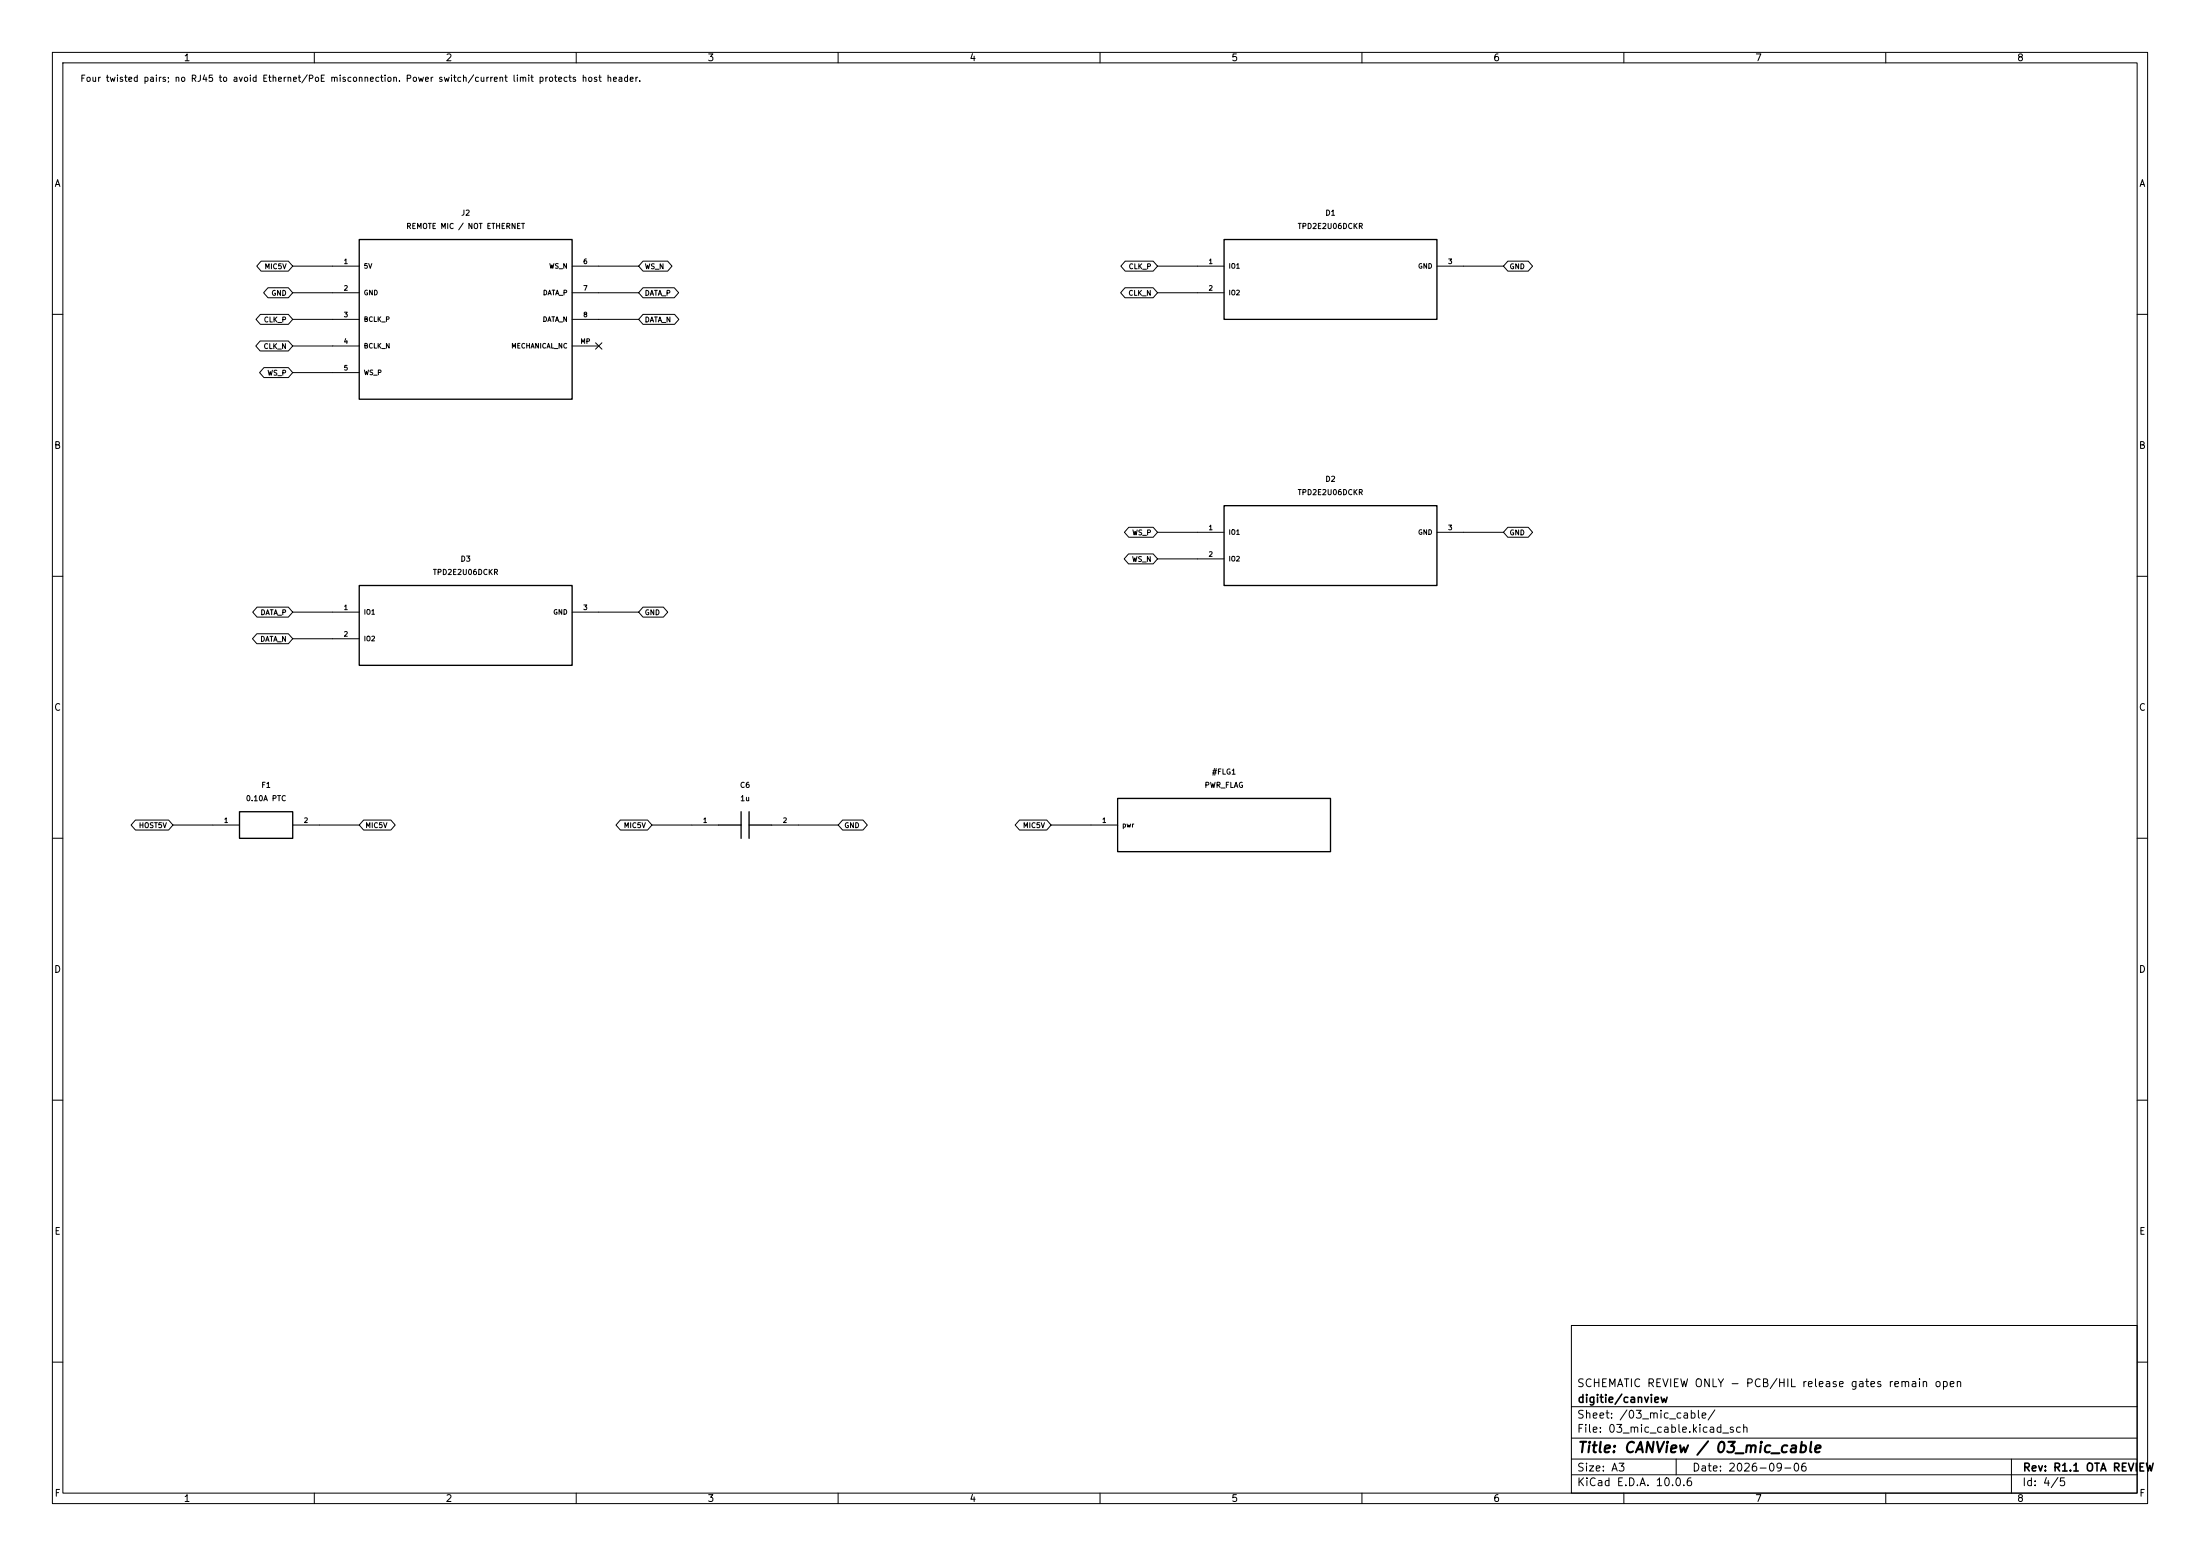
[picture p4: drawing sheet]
(kicad_sch (version 20250114) (generator "eeschema") (generator_version "10.0") (paper "A3") (title_block (title "CANView / 03_mic_cable") (date "2026-09-06") (rev "R1.1 OTA REVIEW") (company "digitie/canview") (comment 1 "SCHEMATIC REVIEW ONLY - PCB/HIL release gates remain open"))
(lib_symbols (symbol "CANView:CANView_controller-adapter_J2" (pin_names (offset 0.762)) (in_bom yes) (on_board yes)
(property "Reference" "J" (at 0.0000 20.3200 0)  (effects (font (size 1.0 1.0)) ))
(property "Value" "REMOTE MIC / NOT ETHERNET" (at 0.0000 17.7800 0)  (effects (font (size 1.0 1.0)) ))
(property "Footprint" "CANView:Connector_JST__JST_GH_SM08B-GHS-TB_1x08-1MP_P1.25mm_Horizontal" (at 0.0000 0.0000 0) (hide yes) (effects (font (size 1.0 1.0)) ))
(symbol "CANView_controller-adapter_J2_0_1" (rectangle (start -20.32 15.24) (end 20.32 -15.24) (stroke (width 0.254) (type default)) (fill (type background))))
(symbol "CANView_controller-adapter_J2_1_1"
(pin passive line (at -25.4 10.16 0) (length 5.08) (name "5V" (effects (font (size 0.9 0.9)) )) (number "1" (effects (font (size 0.9 0.9)) )))
(pin passive line (at -25.4 5.08 0) (length 5.08) (name "GND" (effects (font (size 0.9 0.9)) )) (number "2" (effects (font (size 0.9 0.9)) )))
(pin passive line (at -25.4 0.0 0) (length 5.08) (name "BCLK_P" (effects (font (size 0.9 0.9)) )) (number "3" (effects (font (size 0.9 0.9)) )))
(pin passive line (at -25.4 -5.08 0) (length 5.08) (name "BCLK_N" (effects (font (size 0.9 0.9)) )) (number "4" (effects (font (size 0.9 0.9)) )))
(pin passive line (at -25.4 -10.16 0) (length 5.08) (name "WS_P" (effects (font (size 0.9 0.9)) )) (number "5" (effects (font (size 0.9 0.9)) )))
(pin passive line (at 25.4 10.16 180) (length 5.08) (name "WS_N" (effects (font (size 0.9 0.9)) )) (number "6" (effects (font (size 0.9 0.9)) )))
(pin passive line (at 25.4 5.08 180) (length 5.08) (name "DATA_P" (effects (font (size 0.9 0.9)) )) (number "7" (effects (font (size 0.9 0.9)) )))
(pin passive line (at 25.4 0.0 180) (length 5.08) (name "DATA_N" (effects (font (size 0.9 0.9)) )) (number "8" (effects (font (size 0.9 0.9)) )))
(pin passive line (at 25.4 -5.08 180) (length 5.08) (name "MECHANICAL_NC" (effects (font (size 0.9 0.9)) )) (number "MP" (effects (font (size 0.9 0.9)) )))))
(symbol "CANView:CANView_controller-adapter_F1" (pin_names (offset 0.762) (hide yes)) (in_bom yes) (on_board yes)
(property "Reference" "F" (at 0.0000 7.6200 0)  (effects (font (size 1.0 1.0)) ))
(property "Value" "0.10A PTC" (at 0.0000 5.0800 0)  (effects (font (size 1.0 1.0)) ))
(property "Footprint" "CANView:Fuse__Fuse_0805_2012Metric" (at 0.0000 0.0000 0) (hide yes) (effects (font (size 1.0 1.0)) ))
(symbol "CANView_controller-adapter_F1_0_1" (rectangle (start -5.08 2.54) (end 5.08 -2.54) (stroke (width 0.254) (type default)) (fill (type background))))
(symbol "CANView_controller-adapter_F1_1_1"
(pin passive line (at -10.16 0 0) (length 5.08) (name "1" (effects (font (size 0.9 0.9)) )) (number "1" (effects (font (size 0.9 0.9)) )))
(pin passive line (at 10.16 0 180) (length 5.08) (name "2" (effects (font (size 0.9 0.9)) )) (number "2" (effects (font (size 0.9 0.9)) )))))
(symbol "CANView:CANView_controller-adapter_C6" (pin_names (offset 0.762) (hide yes)) (in_bom yes) (on_board yes)
(property "Reference" "C" (at 0.0000 7.6200 0)  (effects (font (size 1.0 1.0)) ))
(property "Value" "1u" (at 0.0000 5.0800 0)  (effects (font (size 1.0 1.0)) ))
(property "Footprint" "CANView:Capacitor_SMD__C_0603_1608Metric" (at 0.0000 0.0000 0) (hide yes) (effects (font (size 1.0 1.0)) ))
(symbol "CANView_controller-adapter_C6_0_1" (polyline (pts (xy -0.762 -2.54) (xy -0.762 2.54)) (stroke (width 0.254) (type default)) (fill (type none)))(polyline (pts (xy 0.762 -2.54) (xy 0.762 2.54)) (stroke (width 0.254) (type default)) (fill (type none)))(polyline (pts (xy -5.08 0) (xy -0.762 0)) (stroke (width 0.254) (type default)) (fill (type none)))(polyline (pts (xy 0.762 0) (xy 5.08 0)) (stroke (width 0.254) (type default)) (fill (type none))))
(symbol "CANView_controller-adapter_C6_1_1"
(pin passive line (at -10.16 0 0) (length 5.08) (name "1" (effects (font (size 0.9 0.9)) )) (number "1" (effects (font (size 0.9 0.9)) )))
(pin passive line (at 10.16 0 180) (length 5.08) (name "2" (effects (font (size 0.9 0.9)) )) (number "2" (effects (font (size 0.9 0.9)) )))))
(symbol "CANView:CANView_controller-adapter_D1" (pin_names (offset 0.762)) (in_bom yes) (on_board yes)
(property "Reference" "D" (at 0.0000 12.7000 0)  (effects (font (size 1.0 1.0)) ))
(property "Value" "TPD2E2U06DCKR" (at 0.0000 10.1600 0)  (effects (font (size 1.0 1.0)) ))
(property "Footprint" "CANView:Package_TO_SOT_SMD__SOT-323_SC-70" (at 0.0000 0.0000 0) (hide yes) (effects (font (size 1.0 1.0)) ))
(symbol "CANView_controller-adapter_D1_0_1" (rectangle (start -20.32 7.62) (end 20.32 -7.62) (stroke (width 0.254) (type default)) (fill (type background))))
(symbol "CANView_controller-adapter_D1_1_1"
(pin passive line (at -25.4 2.54 0) (length 5.08) (name "IO1" (effects (font (size 0.9 0.9)) )) (number "1" (effects (font (size 0.9 0.9)) )))
(pin passive line (at -25.4 -2.54 0) (length 5.08) (name "IO2" (effects (font (size 0.9 0.9)) )) (number "2" (effects (font (size 0.9 0.9)) )))
(pin passive line (at 25.4 2.54 180) (length 5.08) (name "GND" (effects (font (size 0.9 0.9)) )) (number "3" (effects (font (size 0.9 0.9)) )))))
(symbol "CANView:CANView_controller-adapter_D2" (pin_names (offset 0.762)) (in_bom yes) (on_board yes)
(property "Reference" "D" (at 0.0000 12.7000 0)  (effects (font (size 1.0 1.0)) ))
(property "Value" "TPD2E2U06DCKR" (at 0.0000 10.1600 0)  (effects (font (size 1.0 1.0)) ))
(property "Footprint" "CANView:Package_TO_SOT_SMD__SOT-323_SC-70" (at 0.0000 0.0000 0) (hide yes) (effects (font (size 1.0 1.0)) ))
(symbol "CANView_controller-adapter_D2_0_1" (rectangle (start -20.32 7.62) (end 20.32 -7.62) (stroke (width 0.254) (type default)) (fill (type background))))
(symbol "CANView_controller-adapter_D2_1_1"
(pin passive line (at -25.4 2.54 0) (length 5.08) (name "IO1" (effects (font (size 0.9 0.9)) )) (number "1" (effects (font (size 0.9 0.9)) )))
(pin passive line (at -25.4 -2.54 0) (length 5.08) (name "IO2" (effects (font (size 0.9 0.9)) )) (number "2" (effects (font (size 0.9 0.9)) )))
(pin passive line (at 25.4 2.54 180) (length 5.08) (name "GND" (effects (font (size 0.9 0.9)) )) (number "3" (effects (font (size 0.9 0.9)) )))))
(symbol "CANView:CANView_controller-adapter_D3" (pin_names (offset 0.762)) (in_bom yes) (on_board yes)
(property "Reference" "D" (at 0.0000 12.7000 0)  (effects (font (size 1.0 1.0)) ))
(property "Value" "TPD2E2U06DCKR" (at 0.0000 10.1600 0)  (effects (font (size 1.0 1.0)) ))
(property "Footprint" "CANView:Package_TO_SOT_SMD__SOT-323_SC-70" (at 0.0000 0.0000 0) (hide yes) (effects (font (size 1.0 1.0)) ))
(symbol "CANView_controller-adapter_D3_0_1" (rectangle (start -20.32 7.62) (end 20.32 -7.62) (stroke (width 0.254) (type default)) (fill (type background))))
(symbol "CANView_controller-adapter_D3_1_1"
(pin passive line (at -25.4 2.54 0) (length 5.08) (name "IO1" (effects (font (size 0.9 0.9)) )) (number "1" (effects (font (size 0.9 0.9)) )))
(pin passive line (at -25.4 -2.54 0) (length 5.08) (name "IO2" (effects (font (size 0.9 0.9)) )) (number "2" (effects (font (size 0.9 0.9)) )))
(pin passive line (at 25.4 2.54 180) (length 5.08) (name "GND" (effects (font (size 0.9 0.9)) )) (number "3" (effects (font (size 0.9 0.9)) )))))
(symbol "CANView:CANView_controller-adapter_#FLG1" (pin_names (offset 0.762)) (in_bom no) (on_board no)
(property "Reference" "#" (at 0.0000 10.1600 0)  (effects (font (size 1.0 1.0)) ))
(property "Value" "PWR_FLAG" (at 0.0000 7.6200 0)  (effects (font (size 1.0 1.0)) ))
(property "Footprint" "" (at 0.0000 0.0000 0) (hide yes) (effects (font (size 1.0 1.0)) ))
(symbol "CANView_controller-adapter_#FLG1_0_1" (rectangle (start -20.32 5.08) (end 20.32 -5.08) (stroke (width 0.254) (type default)) (fill (type background))))
(symbol "CANView_controller-adapter_#FLG1_1_1"
(pin power_out line (at -25.4 0.0 0) (length 5.08) (name "pwr" (effects (font (size 0.9 0.9)) )) (number "1" (effects (font (size 0.9 0.9)) ))))))
(text "Four twisted pairs; no RJ45 to avoid Ethernet/PoE misconnection. Power switch/current limit protects host header." (at 15.24 15.24 0) (effects (font (size 1.2 1.2)) (justify left)))
(symbol (lib_id "CANView:CANView_controller-adapter_J2") (at 88.9000 60.9600 0) (unit 1) (in_bom yes) (on_board yes) (dnp no) (property "Reference" "J2" (at 88.9000 40.6400 0)  (effects (font (size 1.0 1.0)) ))(property "Value" "REMOTE MIC / NOT ETHERNET" (at 88.9000 43.1800 0)  (effects (font (size 1.0 1.0)) ))(property "Footprint" "CANView:Connector_JST__JST_GH_SM08B-GHS-TB_1x08-1MP_P1.25mm_Horizontal" (at 88.9000 60.9600 0) (hide yes) (effects (font (size 1.0 1.0)) ))(property "MPN" "SM08B-GHS-TB(LF)(SN)" (at 88.9000 60.9600 0) (hide yes) (effects (font (size 1.0 1.0)) ))(property "Specification" "8-wire4twisted-pairs; keyed GH8 both ends;1:1 cable <=3m design target, SI qualification required" (at 88.9000 60.9600 0) (hide yes) (effects (font (size 1.0 1.0)) ))(property "Source" "jst-gh" (at 88.9000 60.9600 0) (hide yes) (effects (font (size 1.0 1.0)) ))(property "Assembly" "FIT" (at 88.9000 60.9600 0) (hide yes) (effects (font (size 1.0 1.0)) )))
(wire (pts (xy 63.5000 50.8000) (xy 55.8800 50.8000)) (stroke (width 0) (type default)))
(global_label "MIC5V" (shape bidirectional) (at 55.8800 50.8000 180) (effects (font (size 0.95 0.95)) (justify right)) (property "Intersheetrefs" "${INTERSHEET_REFS}" (at 55.8800 50.8000 0) (hide yes) (effects (font (size 1.0 1.0)) )))
(wire (pts (xy 63.5000 55.8800) (xy 55.8800 55.8800)) (stroke (width 0) (type default)))
(global_label "GND" (shape bidirectional) (at 55.8800 55.8800 180) (effects (font (size 0.95 0.95)) (justify right)) (property "Intersheetrefs" "${INTERSHEET_REFS}" (at 55.8800 55.8800 0) (hide yes) (effects (font (size 1.0 1.0)) )))
(wire (pts (xy 63.5000 60.9600) (xy 55.8800 60.9600)) (stroke (width 0) (type default)))
(global_label "CLK_P" (shape bidirectional) (at 55.8800 60.9600 180) (effects (font (size 0.95 0.95)) (justify right)) (property "Intersheetrefs" "${INTERSHEET_REFS}" (at 55.8800 60.9600 0) (hide yes) (effects (font (size 1.0 1.0)) )))
(wire (pts (xy 63.5000 66.0400) (xy 55.8800 66.0400)) (stroke (width 0) (type default)))
(global_label "CLK_N" (shape bidirectional) (at 55.8800 66.0400 180) (effects (font (size 0.95 0.95)) (justify right)) (property "Intersheetrefs" "${INTERSHEET_REFS}" (at 55.8800 66.0400 0) (hide yes) (effects (font (size 1.0 1.0)) )))
(wire (pts (xy 63.5000 71.1200) (xy 55.8800 71.1200)) (stroke (width 0) (type default)))
(global_label "WS_P" (shape bidirectional) (at 55.8800 71.1200 180) (effects (font (size 0.95 0.95)) (justify right)) (property "Intersheetrefs" "${INTERSHEET_REFS}" (at 55.8800 71.1200 0) (hide yes) (effects (font (size 1.0 1.0)) )))
(wire (pts (xy 114.3000 50.8000) (xy 121.9200 50.8000)) (stroke (width 0) (type default)))
(global_label "WS_N" (shape bidirectional) (at 121.9200 50.8000 0) (effects (font (size 0.95 0.95)) (justify left)) (property "Intersheetrefs" "${INTERSHEET_REFS}" (at 121.9200 50.8000 0) (hide yes) (effects (font (size 1.0 1.0)) )))
(wire (pts (xy 114.3000 55.8800) (xy 121.9200 55.8800)) (stroke (width 0) (type default)))
(global_label "DATA_P" (shape bidirectional) (at 121.9200 55.8800 0) (effects (font (size 0.95 0.95)) (justify left)) (property "Intersheetrefs" "${INTERSHEET_REFS}" (at 121.9200 55.8800 0) (hide yes) (effects (font (size 1.0 1.0)) )))
(wire (pts (xy 114.3000 60.9600) (xy 121.9200 60.9600)) (stroke (width 0) (type default)))
(global_label "DATA_N" (shape bidirectional) (at 121.9200 60.9600 0) (effects (font (size 0.95 0.95)) (justify left)) (property "Intersheetrefs" "${INTERSHEET_REFS}" (at 121.9200 60.9600 0) (hide yes) (effects (font (size 1.0 1.0)) )))
(no_connect (at 114.3000 66.0400))
(symbol (lib_id "CANView:CANView_controller-adapter_F1") (at 50.8000 157.4800 0) (unit 1) (in_bom yes) (on_board yes) (dnp no) (property "Reference" "F1" (at 50.8000 149.8600 0)  (effects (font (size 1.0 1.0)) ))(property "Value" "0.10A PTC" (at 50.8000 152.4000 0)  (effects (font (size 1.0 1.0)) ))(property "Footprint" "CANView:Fuse__Fuse_0805_2012Metric" (at 50.8000 157.4800 0) (hide yes) (effects (font (size 1.0 1.0)) ))(property "MPN" "MF-PSMF010X-2" (at 50.8000 157.4800 0) (hide yes) (effects (font (size 1.0 1.0)) ))(property "Specification" "15V;Ihold0.1A@23C;Itrip0.3A;R1max7.5ohm;trip<=1.5s@0.5A; -40..85C; not a precision limiter" (at 50.8000 157.4800 0) (hide yes) (effects (font (size 1.0 1.0)) ))(property "Source" "bourns-psmf:pp1-3" (at 50.8000 157.4800 0) (hide yes) (effects (font (size 1.0 1.0)) ))(property "Assembly" "FIT" (at 50.8000 157.4800 0) (hide yes) (effects (font (size 1.0 1.0)) )))
(wire (pts (xy 40.6400 157.4800) (xy 33.0200 157.4800)) (stroke (width 0) (type default)))
(global_label "HOST5V" (shape bidirectional) (at 33.0200 157.4800 180) (effects (font (size 0.95 0.95)) (justify right)) (property "Intersheetrefs" "${INTERSHEET_REFS}" (at 33.0200 157.4800 0) (hide yes) (effects (font (size 1.0 1.0)) )))
(wire (pts (xy 60.9600 157.4800) (xy 68.5800 157.4800)) (stroke (width 0) (type default)))
(global_label "MIC5V" (shape bidirectional) (at 68.5800 157.4800 0) (effects (font (size 0.95 0.95)) (justify left)) (property "Intersheetrefs" "${INTERSHEET_REFS}" (at 68.5800 157.4800 0) (hide yes) (effects (font (size 1.0 1.0)) )))
(symbol (lib_id "CANView:CANView_controller-adapter_C6") (at 142.2400 157.4800 0) (unit 1) (in_bom yes) (on_board yes) (dnp no) (property "Reference" "C6" (at 142.2400 149.8600 0)  (effects (font (size 1.0 1.0)) ))(property "Value" "1u" (at 142.2400 152.4000 0)  (effects (font (size 1.0 1.0)) ))(property "Footprint" "CANView:Capacitor_SMD__C_0603_1608Metric" (at 142.2400 157.4800 0) (hide yes) (effects (font (size 1.0 1.0)) ))(property "MPN" "GEN-C-0603-1u-16V-X7R" (at 142.2400 157.4800 0) (hide yes) (effects (font (size 1.0 1.0)) ))(property "Specification" "16V; ±10%; X7R; -55..125C; verify effective capacitance under DC bias" (at 142.2400 157.4800 0) (hide yes) (effects (font (size 1.0 1.0)) ))(property "Source" "" (at 142.2400 157.4800 0) (hide yes) (effects (font (size 1.0 1.0)) ))(property "Assembly" "FIT" (at 142.2400 157.4800 0) (hide yes) (effects (font (size 1.0 1.0)) )))
(wire (pts (xy 132.0800 157.4800) (xy 124.4600 157.4800)) (stroke (width 0) (type default)))
(global_label "MIC5V" (shape bidirectional) (at 124.4600 157.4800 180) (effects (font (size 0.95 0.95)) (justify right)) (property "Intersheetrefs" "${INTERSHEET_REFS}" (at 124.4600 157.4800 0) (hide yes) (effects (font (size 1.0 1.0)) )))
(wire (pts (xy 152.4000 157.4800) (xy 160.0200 157.4800)) (stroke (width 0) (type default)))
(global_label "GND" (shape bidirectional) (at 160.0200 157.4800 0) (effects (font (size 0.95 0.95)) (justify left)) (property "Intersheetrefs" "${INTERSHEET_REFS}" (at 160.0200 157.4800 0) (hide yes) (effects (font (size 1.0 1.0)) )))
(symbol (lib_id "CANView:CANView_controller-adapter_D1") (at 254.0000 53.3400 0) (unit 1) (in_bom yes) (on_board yes) (dnp no) (property "Reference" "D1" (at 254.0000 40.6400 0)  (effects (font (size 1.0 1.0)) ))(property "Value" "TPD2E2U06DCKR" (at 254.0000 43.1800 0)  (effects (font (size 1.0 1.0)) ))(property "Footprint" "CANView:Package_TO_SOT_SMD__SOT-323_SC-70" (at 254.0000 53.3400 0) (hide yes) (effects (font (size 1.0 1.0)) ))(property "MPN" "TPD2E2U06DCKR" (at 254.0000 53.3400 0) (hide yes) (effects (font (size 1.0 1.0)) ))(property "Specification" "5.5V standoff;1.5pF typical; ESD only, not DC overvoltage protection" (at 254.0000 53.3400 0) (hide yes) (effects (font (size 1.0 1.0)) ))(property "Source" "tpd2e2u06:p3 DCK pins1/2=IO,pin3=GND" (at 254.0000 53.3400 0) (hide yes) (effects (font (size 1.0 1.0)) ))(property "Assembly" "FIT" (at 254.0000 53.3400 0) (hide yes) (effects (font (size 1.0 1.0)) )))
(wire (pts (xy 228.6000 50.8000) (xy 220.9800 50.8000)) (stroke (width 0) (type default)))
(global_label "CLK_P" (shape bidirectional) (at 220.9800 50.8000 180) (effects (font (size 0.95 0.95)) (justify right)) (property "Intersheetrefs" "${INTERSHEET_REFS}" (at 220.9800 50.8000 0) (hide yes) (effects (font (size 1.0 1.0)) )))
(wire (pts (xy 228.6000 55.8800) (xy 220.9800 55.8800)) (stroke (width 0) (type default)))
(global_label "CLK_N" (shape bidirectional) (at 220.9800 55.8800 180) (effects (font (size 0.95 0.95)) (justify right)) (property "Intersheetrefs" "${INTERSHEET_REFS}" (at 220.9800 55.8800 0) (hide yes) (effects (font (size 1.0 1.0)) )))
(wire (pts (xy 279.4000 50.8000) (xy 287.0200 50.8000)) (stroke (width 0) (type default)))
(global_label "GND" (shape bidirectional) (at 287.0200 50.8000 0) (effects (font (size 0.95 0.95)) (justify left)) (property "Intersheetrefs" "${INTERSHEET_REFS}" (at 287.0200 50.8000 0) (hide yes) (effects (font (size 1.0 1.0)) )))
(symbol (lib_id "CANView:CANView_controller-adapter_D2") (at 254.0000 104.1400 0) (unit 1) (in_bom yes) (on_board yes) (dnp no) (property "Reference" "D2" (at 254.0000 91.4400 0)  (effects (font (size 1.0 1.0)) ))(property "Value" "TPD2E2U06DCKR" (at 254.0000 93.9800 0)  (effects (font (size 1.0 1.0)) ))(property "Footprint" "CANView:Package_TO_SOT_SMD__SOT-323_SC-70" (at 254.0000 104.1400 0) (hide yes) (effects (font (size 1.0 1.0)) ))(property "MPN" "TPD2E2U06DCKR" (at 254.0000 104.1400 0) (hide yes) (effects (font (size 1.0 1.0)) ))(property "Specification" "5.5V standoff;1.5pF typical; ESD only, not DC overvoltage protection" (at 254.0000 104.1400 0) (hide yes) (effects (font (size 1.0 1.0)) ))(property "Source" "tpd2e2u06:p3 DCK pins1/2=IO,pin3=GND" (at 254.0000 104.1400 0) (hide yes) (effects (font (size 1.0 1.0)) ))(property "Assembly" "FIT" (at 254.0000 104.1400 0) (hide yes) (effects (font (size 1.0 1.0)) )))
(wire (pts (xy 228.6000 101.6000) (xy 220.9800 101.6000)) (stroke (width 0) (type default)))
(global_label "WS_P" (shape bidirectional) (at 220.9800 101.6000 180) (effects (font (size 0.95 0.95)) (justify right)) (property "Intersheetrefs" "${INTERSHEET_REFS}" (at 220.9800 101.6000 0) (hide yes) (effects (font (size 1.0 1.0)) )))
(wire (pts (xy 228.6000 106.6800) (xy 220.9800 106.6800)) (stroke (width 0) (type default)))
(global_label "WS_N" (shape bidirectional) (at 220.9800 106.6800 180) (effects (font (size 0.95 0.95)) (justify right)) (property "Intersheetrefs" "${INTERSHEET_REFS}" (at 220.9800 106.6800 0) (hide yes) (effects (font (size 1.0 1.0)) )))
(wire (pts (xy 279.4000 101.6000) (xy 287.0200 101.6000)) (stroke (width 0) (type default)))
(global_label "GND" (shape bidirectional) (at 287.0200 101.6000 0) (effects (font (size 0.95 0.95)) (justify left)) (property "Intersheetrefs" "${INTERSHEET_REFS}" (at 287.0200 101.6000 0) (hide yes) (effects (font (size 1.0 1.0)) )))
(symbol (lib_id "CANView:CANView_controller-adapter_D3") (at 88.9000 119.3800 0) (unit 1) (in_bom yes) (on_board yes) (dnp no) (property "Reference" "D3" (at 88.9000 106.6800 0)  (effects (font (size 1.0 1.0)) ))(property "Value" "TPD2E2U06DCKR" (at 88.9000 109.2200 0)  (effects (font (size 1.0 1.0)) ))(property "Footprint" "CANView:Package_TO_SOT_SMD__SOT-323_SC-70" (at 88.9000 119.3800 0) (hide yes) (effects (font (size 1.0 1.0)) ))(property "MPN" "TPD2E2U06DCKR" (at 88.9000 119.3800 0) (hide yes) (effects (font (size 1.0 1.0)) ))(property "Specification" "5.5V standoff;1.5pF typical; ESD only, not DC overvoltage protection" (at 88.9000 119.3800 0) (hide yes) (effects (font (size 1.0 1.0)) ))(property "Source" "tpd2e2u06:p3 DCK pins1/2=IO,pin3=GND" (at 88.9000 119.3800 0) (hide yes) (effects (font (size 1.0 1.0)) ))(property "Assembly" "FIT" (at 88.9000 119.3800 0) (hide yes) (effects (font (size 1.0 1.0)) )))
(wire (pts (xy 63.5000 116.8400) (xy 55.8800 116.8400)) (stroke (width 0) (type default)))
(global_label "DATA_P" (shape bidirectional) (at 55.8800 116.8400 180) (effects (font (size 0.95 0.95)) (justify right)) (property "Intersheetrefs" "${INTERSHEET_REFS}" (at 55.8800 116.8400 0) (hide yes) (effects (font (size 1.0 1.0)) )))
(wire (pts (xy 63.5000 121.9200) (xy 55.8800 121.9200)) (stroke (width 0) (type default)))
(global_label "DATA_N" (shape bidirectional) (at 55.8800 121.9200 180) (effects (font (size 0.95 0.95)) (justify right)) (property "Intersheetrefs" "${INTERSHEET_REFS}" (at 55.8800 121.9200 0) (hide yes) (effects (font (size 1.0 1.0)) )))
(wire (pts (xy 114.3000 116.8400) (xy 121.9200 116.8400)) (stroke (width 0) (type default)))
(global_label "GND" (shape bidirectional) (at 121.9200 116.8400 0) (effects (font (size 0.95 0.95)) (justify left)) (property "Intersheetrefs" "${INTERSHEET_REFS}" (at 121.9200 116.8400 0) (hide yes) (effects (font (size 1.0 1.0)) )))
(symbol (lib_id "CANView:CANView_controller-adapter_#FLG1") (at 233.6800 157.4800 0) (unit 1) (in_bom no) (on_board no) (dnp no) (property "Reference" "#FLG1" (at 233.6800 147.3200 0)  (effects (font (size 1.0 1.0)) ))(property "Value" "PWR_FLAG" (at 233.6800 149.8600 0)  (effects (font (size 1.0 1.0)) ))(property "Footprint" "" (at 233.6800 157.4800 0) (hide yes) (effects (font (size 1.0 1.0)) ))(property "MPN" "PWR_FLAG" (at 233.6800 157.4800 0) (hide yes) (effects (font (size 1.0 1.0)) ))(property "Specification" "ERC source declaration, NOT a physical component" (at 233.6800 157.4800 0) (hide yes) (effects (font (size 1.0 1.0)) ))(property "Source" "Waveshare5V output through cable fuse" (at 233.6800 157.4800 0) (hide yes) (effects (font (size 1.0 1.0)) ))(property "Assembly" "FIT" (at 233.6800 157.4800 0) (hide yes) (effects (font (size 1.0 1.0)) )))
(wire (pts (xy 208.2800 157.4800) (xy 200.6600 157.4800)) (stroke (width 0) (type default)))
(global_label "MIC5V" (shape bidirectional) (at 200.6600 157.4800 180) (effects (font (size 0.95 0.95)) (justify right)) (property "Intersheetrefs" "${INTERSHEET_REFS}" (at 200.6600 157.4800 0) (hide yes) (effects (font (size 1.0 1.0)) ))))
